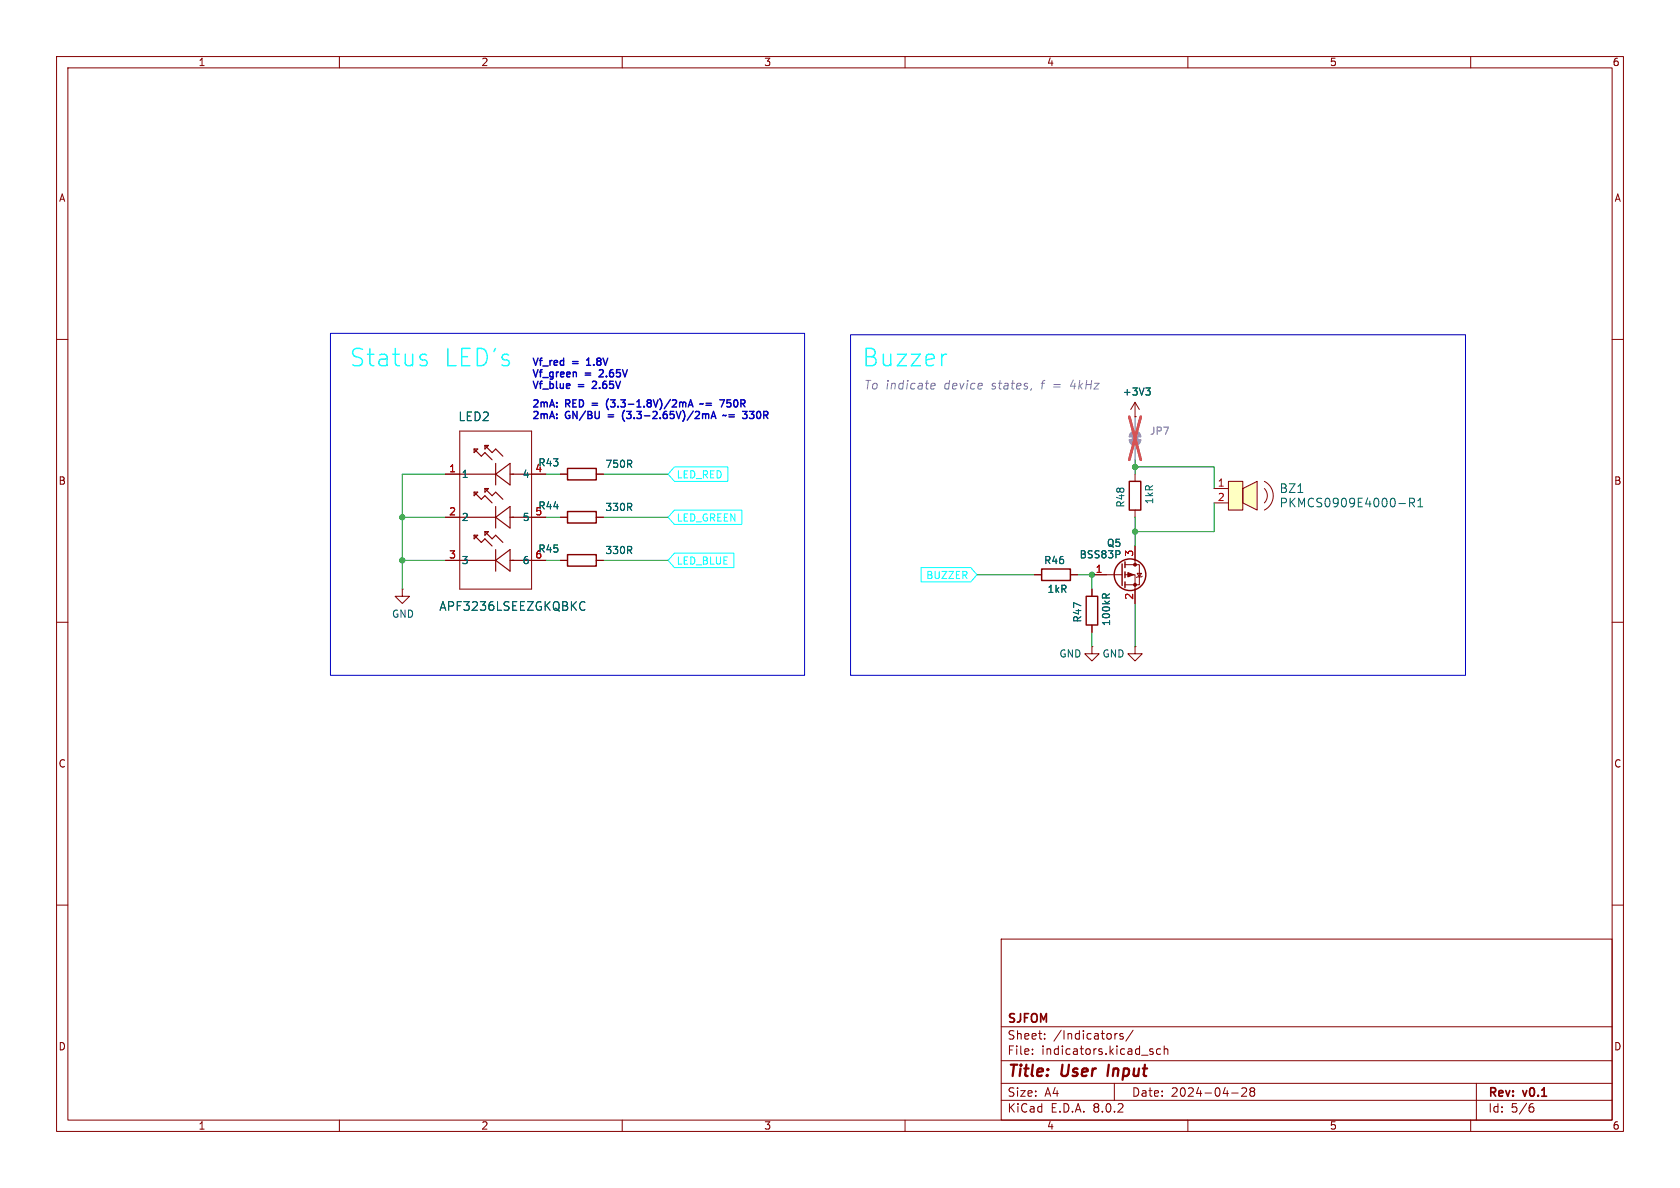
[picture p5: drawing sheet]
<svg xmlns="http://www.w3.org/2000/svg" width="297mm" height="210mm" viewBox="0 0 297 210" stroke-linecap="round" stroke-linejoin="round" font-family="sans-serif">
<g fill="none" stroke="#840000" stroke-width=".18">
<path d="M10 10h277v190h-277zM12 12h273v186h-273zM60 10v2M110 10v2M160 10v2M210 10v2M260 10v2M10 60h2M285 60h2M81.3 76.2h12.7v27.9h-12.7zM78.7 83.8h2.6M78.7 99.1h2.6"/>
<path d="M78.7 91.4h2.6M94 83.8h2.5M94 99.1h2.5M94 91.4h2.5M99.1 83.8h1.2M99.1 99.1h1.2M99.1 91.4h1.2M105.4 83.8h1.3M105.4 99.1h1.3M105.4 91.4h1.3M198.9 99.8h2.5v3.6h-2.5M200.7 96.5v3.3"/>
<path d="M10 110h2M71.1 104.1v1.3h1.3l-1.3 1.3-1.3-1.3h1.3M71.1 104.1h.1M182.9 101.6h1.2M189.2 101.6h1.3M193 101.6h5.4M198.9 101.6h1.8v5.1M201 101.3h.8l-.4 .7zM201.9 101.9l-.1 .1h-.8l-.1 .1M285 110h2M10 160h2M285 160h2"/>
<path d="M177 166h108v32h-108zM60 198v2M110 198v2M160 198v2M177 194.5h108M177 191.5h108M177 187.5h108M177 181.5h108M182.5 186.3v.1M182.5 185.5v.1M184.7 183.6v.1M184.7 182.8v.1"/>
<path d="M197 191.5v3M197.5 182.7l-.3 .1M198.5 182.8l-.3-.1-.2 .2v.2l.5 .2v.3h-.5M200.3 182.1l-1.3 2M203.5 185.9l.3 .1 .1 .2-.2 .2h-.3M203.5 185.4l.3 .1M205.2 185.5l-.5-.1-.2 .3v.4l.1 .2h.6M205.8 185.5l.2-.1 .4 .1 .1 .9M205.8 184.9v1.5M210 198v2M217.7 193.2h1.2M219.5 192.4l.6-.1 .2 .1 .1 .3-.9 1.1h.9"/>
<path d="M221.2 192.9l-.2-.2 .2-.4 .5 .1 .1 .2-.3 .3M221.2 192.9l-.2 .3v.3l.2 .3 .5-.1 .1-.2-.1-.4-.2-.2M221.2 192.9h.3M260 198v2M261 191.5v6.5M270.6 195.7h.3l.3 .3-.1 .5-.5 .1M271 195.1l-.4 .1"/>
</g>
<path d="M196 188.2l-.2 2" fill="none" stroke="#840000" stroke-width=".4"/>
<g fill="none" stroke="#840000" stroke-width=".25">
<path d="M100.3 82.8h5.1v2h-5.1zM100.3 98h5.1v2.1h-5.1zM100.3 90.4h5.1v2.1h-5.1zM198.4 99.7v3.8M198.9 99.3v1M184.1 100.6h5.1v2h-5.1zM198.9 101.1v1M198.9 102.9v1"/>
<circle cx="199.8" cy="101.6" r="2.79"/>
</g>
<g fill="#840000" stroke="#840000" stroke-width=".18">
<path d="M199.4 101.2l1 .4-1 .4z"/>
<circle cx="200.7" cy="103.4" r=".25"/>
<circle cx="200.7" cy="99.8" r=".25"/>
</g>
<path d="M197.9 97.5v.4M102.8 106.4h.3l.3 .1M103.4 107.7l-.3 .2-.3-.1" fill="none" stroke="#006464" stroke-width=".18"/>
<g fill="none" stroke="#840000" stroke-width=".2">
<path d="M83.8 79.4h.7l-.7 .6zM83.8 79.4l1.3 1.2 .6-.6 1.3 1.3M85.7 78.7h.7l-.7 .7zM85.7 78.7l1.3 1.3 .6-.6 1.3 1.2M81.3 99.1h6.3M81.3 91.4h6.3M81.3 83.8h6.3M83.8 87h.7l-.7 .6zM83.8 94.6h.7l-.7 .7zM83.8 94.6l1.3 1.3 .6-.6 1.3 1.2M83.8 87l1.3 1.3 .6-.7 1.3 1.3M85.7 86.4h.7l-.7 .6z"/>
<path d="M85.7 94h.7l-.7 .6zM85.7 94l1.3 1.3 .6-.7 1.3 1.3M85.7 86.4l1.3 1.2 .6-.6 1.3 1.3M87.6 81.9v3.8M87.6 89.5v3.8M87.6 97.2v3.8M87.6 99.1l2.6-1.9v3.8zM87.6 91.4l2.6-1.9v3.8zM87.6 83.8l2.6-1.9v3.8zM90.2 99.1h3.8M90.2 91.4h3.8M90.2 83.8h3.8"/>
</g>
<g fill="#a1a1a1" stroke="#a1a1a1" stroke-width=".18">
<path d="M200.2 77h1v1h-1z"/>
<path d="M199.6 77.7h2.1a1.02 1.02 0 0 1-1 1 1.02 1.02 0 0 1-1.1-1z"/>
<path d="M199.9 76.5a1.02 1.02 0 0 1 1.1-.2 1.02 1.02 0 0 1 .7 .9h-2.1z"/>
</g>
<path d="M199.6 77.7h2.1a1.02 1.02 0 0 1-1 1 1.02 1.02 0 0 1-1.1-1zM199.9 76.5a1.02 1.02 0 0 1 1.1-.2 1.02 1.02 0 0 1 .7 .9h-2.1zM200.7 73.7v2.5M200.7 78.7v2.6" fill="none" stroke="#a1a1a1" stroke-width=".18"/>
<path d="M199.6 73.7l2.1 7.6M201.7 73.7l-2.1 7.6" fill="none" stroke="#e65255" stroke-width=".46"/>
<g fill="#ffffc2">
<path d="M219.7 86.4l2.5-1.3v5.1l-2.5-1.3z"/>
<path d="M217.2 85.1h2.5v5.1h-2.5z"/>
</g>
<g fill="none" stroke="#840000" stroke-width=".18">
<path d="M200.7 73.7h.1M200.7 71.1l-.8 1.3M200.7 71.1v2.6M200.7 71.1l.7 1.3M78.7 91.4h2.6M78.7 83.8h2.6M78.7 99.1h2.6M94 91.4h2.5M94 83.8h2.5M94 99.1h2.5M99.1 91.4h1.2M99.1 83.8h1.2"/>
<path d="M99.1 99.1h1.2M105.4 91.4h1.3M105.4 83.8h1.3M105.4 99.1h1.3M200.7 83.8v1.3M200.7 90.2v1.2M200.7 96.5v2.6M214.6 86.4h2.6M214.6 88.9h2.6M217.2 85.1h2.5v5.1h-2.5zM219.7 86.4l2.5-1.3v5.1l-2.5-1.3zM223.5 85.1a2.84 2.84 0 0 1 1.6 2.5 2.84 2.84 0 0 1-1.6 2.6"/>
<path d="M223.5 86.4a1.8 1.8 0 0 1 0 2.5M182.9 101.6h1.2M189.2 101.6h1.3M193 114.3v1.3h1.3l-1.3 1.2-1.2-1.2h1.2M193 114.3h.1M193 104.1v1.3M193 110.5v1.3M193 101.6h2.6M200.7 114.3v1.3h1.2l-1.2 1.2-1.3-1.2h1.3M200.7 114.3h.1M200.7 104.1v2.6"/>
</g>
<path d="M202.6 68.6h.7l-.4 .5M203.1 69.1l.2 .2v.3l-.2 .2M197.9 97.5v.4M247.3 89h1.2M249.2 88.9l.7-.1 .2-.2-.1-.4-.2-.1h-.6v1.5M249.6 88.9l.5 .7M250.6 89.6h.9M250.6 88.5l.5-.4v1.5M102.8 106.4h.3l.3 .1M103.4 107.7l-.3 .2-.3-.1M194.9 105.2l.2-.2h.3l.2 .2M196.2 105l-.6 .4" fill="none" stroke="#006464" stroke-width=".18"/>
<path d="M199.6 85.1h2.1v5.1h-2.1zM192 105.4h2.1v5.1h-2.1z" fill="none" stroke="#840000" stroke-width=".25"/>
<path d="M119.2 82.5h9.5v2.6h-9.5l-1.1-1.3zM119.2 90.2h11.9v2.5h-11.9l-1.1-1.3zM119.2 97.8h10.5v2.5h-10.5l-1.1-1.2zM162.8 100.3h8.8l1.1 1.3-1.1 1.3h-8.8z" fill="none" stroke="#0ff" stroke-width=".18"/>
<g fill="none" stroke="#0000c2" stroke-width=".25">
<path d="M103.7 64.6h.7M103.8 63.6l-.1 .1M105.4 67.9l-.7 .8h.8M106.6 65.9l-.7 .7h.8M107.6 70.5a1.46 1.46 0 0 0 0 1.9M110.1 73.1v.8l.3 .6M120.9 71.1l.3 .2v.6M121.7 71.9l.4-1.2 .4 1.2M121.8 71.6h.6M124.3 71.3l-.6 .2M124.8 73.2h.4l.1 .8M124.8 71.3h1"/>
<path d="M124.8 71.6h1M125.7 74l.4-1.3 .5 1.3M125.8 73.6h.6M127.2 70.7h.9l-.6 1.2M128.4 73.4l-.6 .1M128.5 71.8l.5 .1M128.9 73.3h.9M128.9 73.7h.9M129.2 70.7h-.6l-.1 .6 .5-.1M132.1 72.7l-.5 .5M132.5 73.9l.5 .1M133.3 72.7l-.4 .5h.1"/>
</g>
<path d="M164.6 68.7h.6M164.6 68l.2-.2h.3l.2 .2v.1l-.7 .2M182.4 68.7l-.2 .3" fill="none" stroke="#848484" stroke-width=".18"/>
<path d="M58.4 58.9h83.8v60.5h-83.8zM150.4 59.2h108.7v60.2h-108.7z" fill="none" stroke="#0000c2" stroke-width=".18"/>
<g fill="none" stroke="#009600" stroke-width=".18">
<path d="M71.1 99.1h7.6M71.1 91.4h7.6M78.7 83.8h-7.6v20.3M96.5 99.1h2.6M96.5 91.4h2.6M96.5 83.8h2.6M106.7 99.1h11.4M106.7 91.4h11.4M106.7 83.8h11.4M200.7 81.3v2.5M200.7 91.4v5.1M200.7 82.6h13.9v3.8"/>
<path d="M214.6 88.9v5.1h-13.9M172.7 101.6h10.2M190.5 101.6h2.5v2.5M193 111.8v2.5M200.7 106.7v7.6"/>
</g>
<path d="M200.7 73.7v2.5M200.7 78.7v2.6" fill="none" stroke="#a1a1a1" stroke-width=".18"/>
<path d="M199.6 73.7l2.1 7.6M201.7 73.7l-2.1 7.6" fill="none" stroke="#e65255" stroke-width=".46"/>
<g fill="#009600" stroke="#009600" stroke-width=".18">
<circle cx="71.1" cy="91.4" r=".46"/>
<circle cx="71.1" cy="99.1" r=".46"/>
<circle cx="200.7" cy="94" r=".46"/>
<circle cx="200.7" cy="82.6" r=".46"/>
<circle cx="193" cy="101.6" r=".46"/>
</g>
<g font-size="4.2" fill="#1de8ff">
<text x="61.7" y="65.2">Status</text>
<text x="78.5" y="65.2">LED's</text>
<text x="152.3" y="65.2">Buzzer</text>
</g>
<g font-size="2.8" fill="#840000">
<text x="178" y="190.9">Title:</text>
<text x="187.7" y="190.9">User</text>
<text x="196.6" y="190.9">Input</text>
</g>
<g font-size="2.1" fill="#848484">
<text x="152.7" y="69.1">To indicate</text>
<text x="166.9" y="69.1">device</text>
<text x="175.4" y="69.1">states,</text>
<text x="184.3" y="69.1">f =</text>
<text x="189.7" y="69.1">4kHz</text>
</g>
<g font-size="2.1" fill="#006464">
<text x="80.9" y="74.7">LED2</text>
<text x="226.1" y="87.4">BZ1</text>
<text x="226.1" y="89.9">PKMCS0909E4000-R1</text>
<text x="77.6" y="108.2">APF3236LSEEZGKQBKC</text>
</g>
<g font-size="2.1" fill="#840000">
<text x="178" y="184">Sheet:</text>
<text x="178" y="181.2">SJFOM</text>
<text x="186.2" y="184">/Indicators/</text>
<text x="178" y="186.7">File:</text>
<text x="184.1" y="186.7">indicators.kicad_sch</text>
<text x="178" y="196.9">KiCad</text>
<text x="178" y="194.1">Size:</text>
<text x="184.7" y="194.1">A4</text>
<text x="185.7" y="196.9">E.D.A.</text>
<text x="193.3" y="196.9">8.0.2</text>
<text x="200" y="194.1">Date:</text>
<text x="207" y="194.1">2024-04-28</text>
<text x="263" y="194.3">Rev:</text>
<text x="263" y="196.9">Id:</text>
<text x="267.1" y="196.9">5/6</text>
<text x="269.4" y="194.3">v0.1</text>
</g>
<g font-size="1.8" fill="#840000">
<text x="35" y="11.9">1</text>
<text x="85" y="11.9">2</text>
<text x="135" y="11.9">3</text>
<text x="185" y="11.9">4</text>
<text x="235" y="11.9">5</text>
<text x="285" y="11.9">6</text>
<text x="10.3" y="35.9">A</text>
<text x="285.3" y="35.9">A</text>
<text x="10.3" y="85.9">B</text>
<text x="285.3" y="85.9">B</text>
<text x="10.3" y="135.9">C</text>
<text x="285.3" y="135.9">C</text>
<text x="10.3" y="185.9">D</text>
<text x="285.3" y="185.9">D</text>
<text x="35" y="199.9">1</text>
<text x="85" y="199.9">2</text>
<text x="135" y="199.9">3</text>
<text x="185" y="199.9">4</text>
<text x="235" y="199.9">5</text>
<text x="285" y="199.9">6</text>
</g>
<g font-size="1.8" fill="#0000c2">
<text x="94" y="65">Vf_red</text>
<text x="101.3" y="65">=</text>
<text x="104.3" y="65">1.8V</text>
<text x="94" y="67.1">Vf_green</text>
<text x="94" y="69.1">Vf_blue</text>
<text x="102.3" y="69.1">=</text>
<text x="103.5" y="67.1">=</text>
<text x="105.3" y="69.1">2.65V</text>
<text x="106.5" y="67.1">2.65V</text>
<text x="94" y="72.4">2mA:</text>
<text x="94" y="74.4">2mA:</text>
<text x="100.1" y="72.4">RED</text>
<text x="100.1" y="74.4">GN/BU</text>
<text x="105.2" y="72.4">=</text>
<text x="108.1" y="74.4">=</text>
<text x="108.3" y="72.4">(3.3-1.8V)/2mA</text>
<text x="111.1" y="74.4">(3.3-2.65V)/2mA</text>
<text x="129.4" y="72.4">750R</text>
<text x="129.5" y="74.4">~=</text>
<text x="133.5" y="74.4">330R</text>
</g>
<g font-size="1.8" fill="#006464">
<text x="198.4" y="70.1">+3V3</text>
<text x="94.5" y="83.6">4</text>
<text x="95.1" y="82.7">R43</text>
<text x="106.9" y="82.9">750R</text>
<text x="81.5" y="84.7">1</text>
<text x="92.3" y="84.7">4</text>
<text x="199" y="89.8" transform="rotate(-90 199 89.8)">R48</text>
<text x="204.1" y="89.2" transform="rotate(-90 204.1 89.2)">1kR</text>
<text x="81.5" y="92.3">2</text>
<text x="92.3" y="92.3">5</text>
<text x="95.1" y="90.3">R44</text>
<text x="106.9" y="90.5">330R</text>
<text x="81.5" y="99.9">3</text>
<text x="92.3" y="99.9">6</text>
<text x="94.5" y="98.8">6</text>
<text x="95.1" y="97.9">R45</text>
<text x="106.9" y="98.1">330R</text>
<text x="184.5" y="99.9">R46</text>
<text x="190.8" y="98.9">BSS83P</text>
<text x="195.6" y="96.9">Q5</text>
<text x="185.1" y="105">1kR</text>
<text x="69.2" y="109.4">GND</text>
<text x="191.4" y="110.2" transform="rotate(-90 191.4 110.2)">R47</text>
<text x="196.4" y="110.8" transform="rotate(-90 196.4 110.8)">100kR</text>
<text x="187.2" y="116.4">GND</text>
<text x="194.8" y="116.4">GND</text>
</g>
<text font-size="1.8" fill="#989898" x="203.2" y="77.1">JP7</text>
<g font-size="1.8" fill="#a90000">
<text x="79.3" y="83.6">1</text>
<text x="215.2" y="86.1">1</text>
<text x="215.2" y="88.6">2</text>
<text x="79.3" y="91.2">2</text>
<text x="94.5" y="91.2">5</text>
<text x="79.3" y="98.8">3</text>
<text x="193.6" y="101.3">1</text>
<text x="200.4" y="98.5" transform="rotate(-90 200.4 98.5)">3</text>
<text x="200.4" y="106.1" transform="rotate(-90 200.4 106.1)">2</text>
</g>
<g font-size="1.8" fill="#0ff">
<text x="119.5" y="84.8">LED_RED</text>
<text x="119.5" y="92.4">LED_GREEN</text>
<text x="119.5" y="100">LED_BLUE</text>
<text x="163.6" y="102.6">BUZZER</text>
</g>
</svg>
